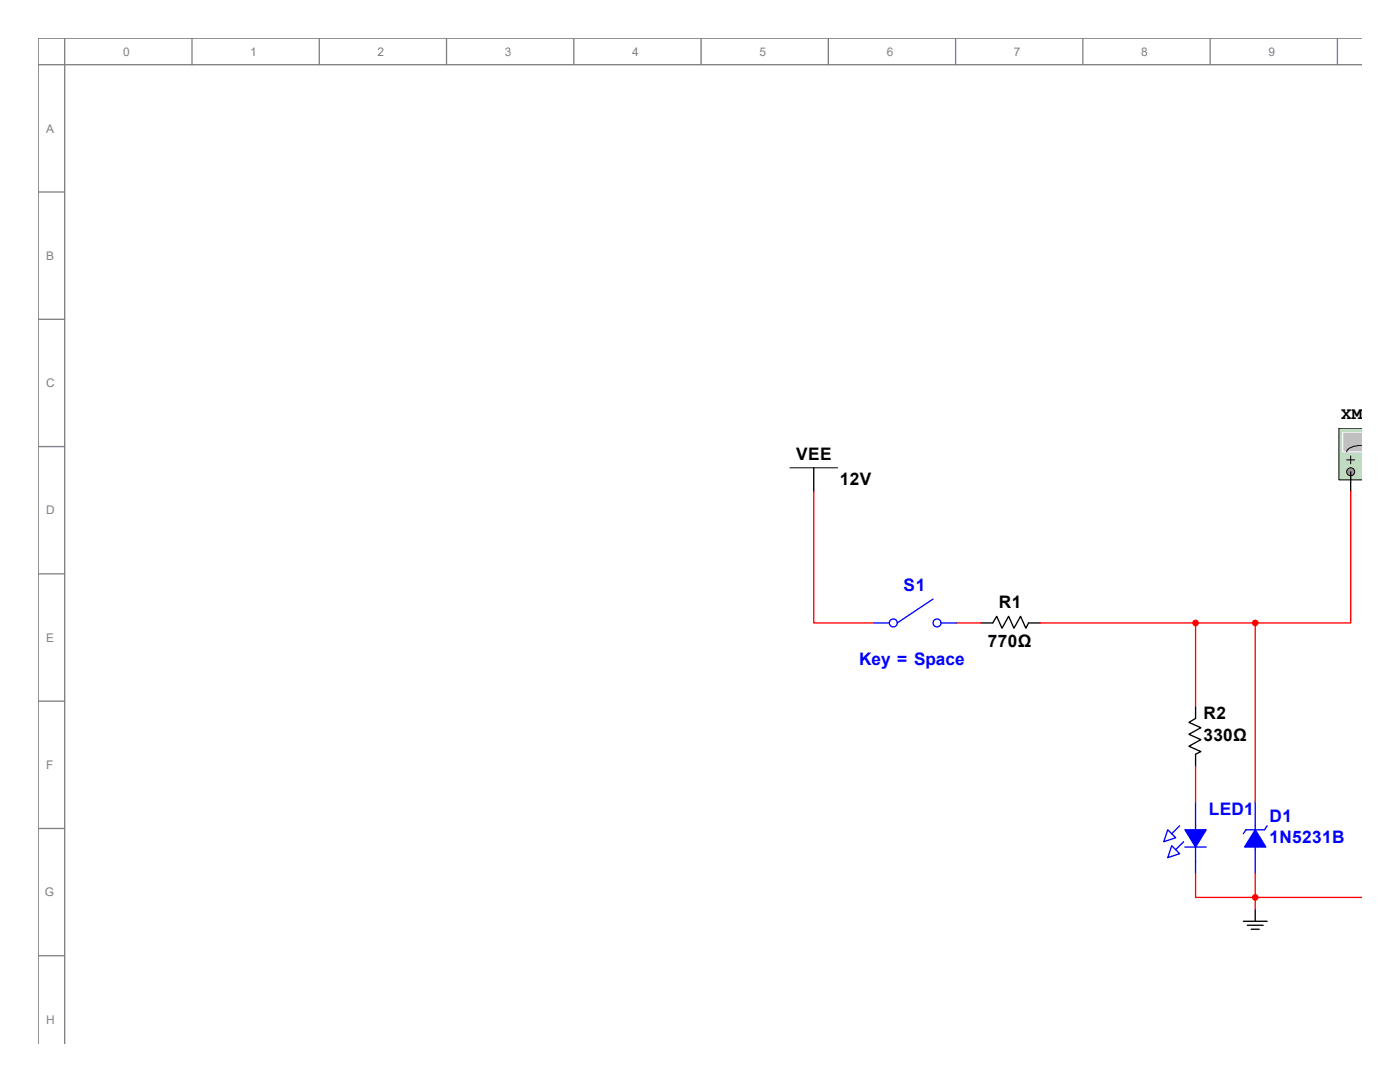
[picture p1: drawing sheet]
<svg xmlns="http://www.w3.org/2000/svg" width="279mm" height="216mm" viewBox="0 0 279 216" stroke-linecap="round" stroke-linejoin="round" font-family="sans-serif">
<g fill="none" stroke="#808080" stroke-width=".26">
<path d="M7.6 12.9h264.2M12.9 7.6v200.7M38.3 7.6v5.3M63.7 7.6v5.3M89.1 7.6v5.3M114.5 7.6v5.3M139.9 7.6v5.3M165.3 7.6v5.3M190.7 7.6v5.3M216.1 7.6v5.3M241.5 7.6v5.3M266.9 7.6v5.3"/>
<path d="M271.8 7.6h-264.2v200.7M7.6 38.3h5.3M7.6 63.7h5.3M7.6 89.1h5.3M7.6 114.5h5.3M7.6 139.9h5.3M7.6 165.3h5.3M7.6 190.7h5.3"/>
</g>
<path d="M162.4 93.3v4.8M248.1 183.8h4.8M248.9 184.6h3.2M249.7 185.4h1.6M250.5 181.5v2.3" fill="none" stroke="#000" stroke-width=".26"/>
<path d="M157.6 93.3h9.6" fill="none" stroke="#000" stroke-width=".2"/>
<path d="M186.2 119.5l-7.1 4.8" fill="none" stroke="#00f" stroke-width=".26"/>
<g fill="none" stroke="#00f" stroke-width=".26">
<path d="M187.8 124.3h3.2"/>
<circle cx="187" cy="124.3" r=".79"/>
</g>
<g fill="none" stroke="#00f" stroke-width=".26">
<path d="M174.3 124.3h3.2"/>
<circle cx="178.3" cy="124.3" r=".79"/>
</g>
<path d="M195.7 124.3h2.4l.8-1.3 1.1 2.4 1.3-2.4 1.1 2.4 1.3-2.4 1 2.4 .6-1.1h2.3" fill="none" stroke="#000" stroke-width=".26"/>
<path d="M267.3 85.5h4.5v10.3h-4.5z" fill="#c0dcc0"/>
<path d="M271.8 85.4h-4.6v10.4h4.6" fill="none" stroke="#000" stroke-width=".2"/>
<path d="M268 86.3h3.8v3.9h-3.8z" fill="#c0c0c0"/>
<path d="M271.8 86.2h-3.8v4h3.8" fill="none" stroke="#fff" stroke-width=".2"/>
<circle cx="269.6" cy="94.1" r=".79" fill="#a0a0a4"/>
<g fill="none" stroke="#000" stroke-width=".2">
<path d="M268.8 91.8h1.6M269.6 91v1.6M271.8 88.9h-.6a2.4 2.4 0 0 0-2.4 1.3"/>
<circle cx="269.6" cy="94.1" r=".79"/>
</g>
<path d="M269.6 94.1v4" fill="none" stroke="#000" stroke-width=".26"/>
<path d="M250.5 165.6l2.1 3.4h-4.2z" fill="#00f"/>
<path d="M250.5 165.6l2.1 3.4h-4.2zM250.5 164.8v4.7M252.9 164.8l-.5 .8h-3.7l-.6 .8" fill="none" stroke="#00f" stroke-width=".26"/>
<path d="M250.5 169.5v4.8" fill="none" stroke="#00f" stroke-width=".26"/>
<path d="M250.5 160v4.8" fill="none" stroke="#00f" stroke-width=".26"/>
<circle cx="250.5" cy="179.1" r=".53" fill="#f00"/>
<g fill="none" stroke="#f00" stroke-width=".26">
<path d="M162.4 98.1v26.2h11.9M191 124.3h4.7M250.5 179.1h21.3M250.5 174.3v7.2"/>
<circle cx="250.5" cy="179.1" r=".53"/>
</g>
<path d="M238.6 141v2.4l-1.3 .7 2.4 1.1-2.4 1.3 2.4 1.1-2.4 1.3 2.4 1.1-1.1 .5v2.4" fill="none" stroke="#000" stroke-width=".26"/>
<path d="M236.5 165.6h4.2l-2.1 3.4z" fill="#00f"/>
<path d="M233 165.6l1.6 1.6-2.3 .8zM233.8 168.8l1.6 1.5-2.4 .8zM235.4 164.8l-1.6 1.6M236.2 168l-1.6 1.5M236.5 165.6h4.2l-2.1 3.4zM236.5 169h4.2M238.6 164.8v7.1" fill="none" stroke="#00f" stroke-width=".26"/>
<path d="M238.6 160v4.8" fill="none" stroke="#00f" stroke-width=".26"/>
<path d="M238.6 171.9v2.4" fill="none" stroke="#00f" stroke-width=".26"/>
<path d="M238.6 152.9v7.1M238.6 174.3v4.8h11.9" fill="none" stroke="#f00" stroke-width=".26"/>
<circle cx="250.5" cy="124.3" r=".53" fill="#f00"/>
<g fill="none" stroke="#f00" stroke-width=".26">
<path d="M269.6 98.1v26.2h-19.1v35.7"/>
<circle cx="250.5" cy="124.3" r=".53"/>
</g>
<circle cx="238.6" cy="124.3" r=".53" fill="#f00"/>
<g fill="none" stroke="#f00" stroke-width=".26">
<path d="M207.6 124.3h42.9M238.6 124.3v16.7"/>
<circle cx="238.6" cy="124.3" r=".53"/>
</g>
<g font-size="3.4">
<text x="267.7" y="83.5">XMM1</text>
<text x="158.9" y="91.7">VEE</text>
<text x="167.6" y="96.7">12V</text>
<text x="199.3" y="121.3">R1</text>
<text x="197.1" y="129">770Ω</text>
<text x="240.2" y="143.6">R2</text>
<text x="240.2" y="147.8">330Ω</text>
</g>
<g font-size="3.4" fill="#00f">
<text x="180.3" y="117.9">S1</text>
<text x="171.5" y="132.7">Key = Space</text>
<text x="241.2" y="162.6">LED1</text>
<text x="253.4" y="164">D1</text>
<text x="253.4" y="168.2">1N5231B</text>
</g>
<g font-size="2.4" fill="#808080">
<text x="24.6" y="11.1">0</text>
<text x="50" y="11.1">1</text>
<text x="75.4" y="11.1">2</text>
<text x="100.8" y="11.1">3</text>
<text x="126.2" y="11.1">4</text>
<text x="151.6" y="11.1">5</text>
<text x="177" y="11.1">6</text>
<text x="202.4" y="11.1">7</text>
<text x="227.8" y="11.1">8</text>
<text x="253.2" y="11.1">9</text>
<text x="9.2" y="26.5">A</text>
<text x="9.2" y="51.9">B</text>
<text x="9.2" y="77.3">C</text>
<text x="9.2" y="102.7">D</text>
<text x="9.2" y="128.1">E</text>
<text x="9.2" y="153.5">F</text>
<text x="8.9" y="178.9">G</text>
<text x="9.2" y="204.3">H</text>
</g>
</svg>
